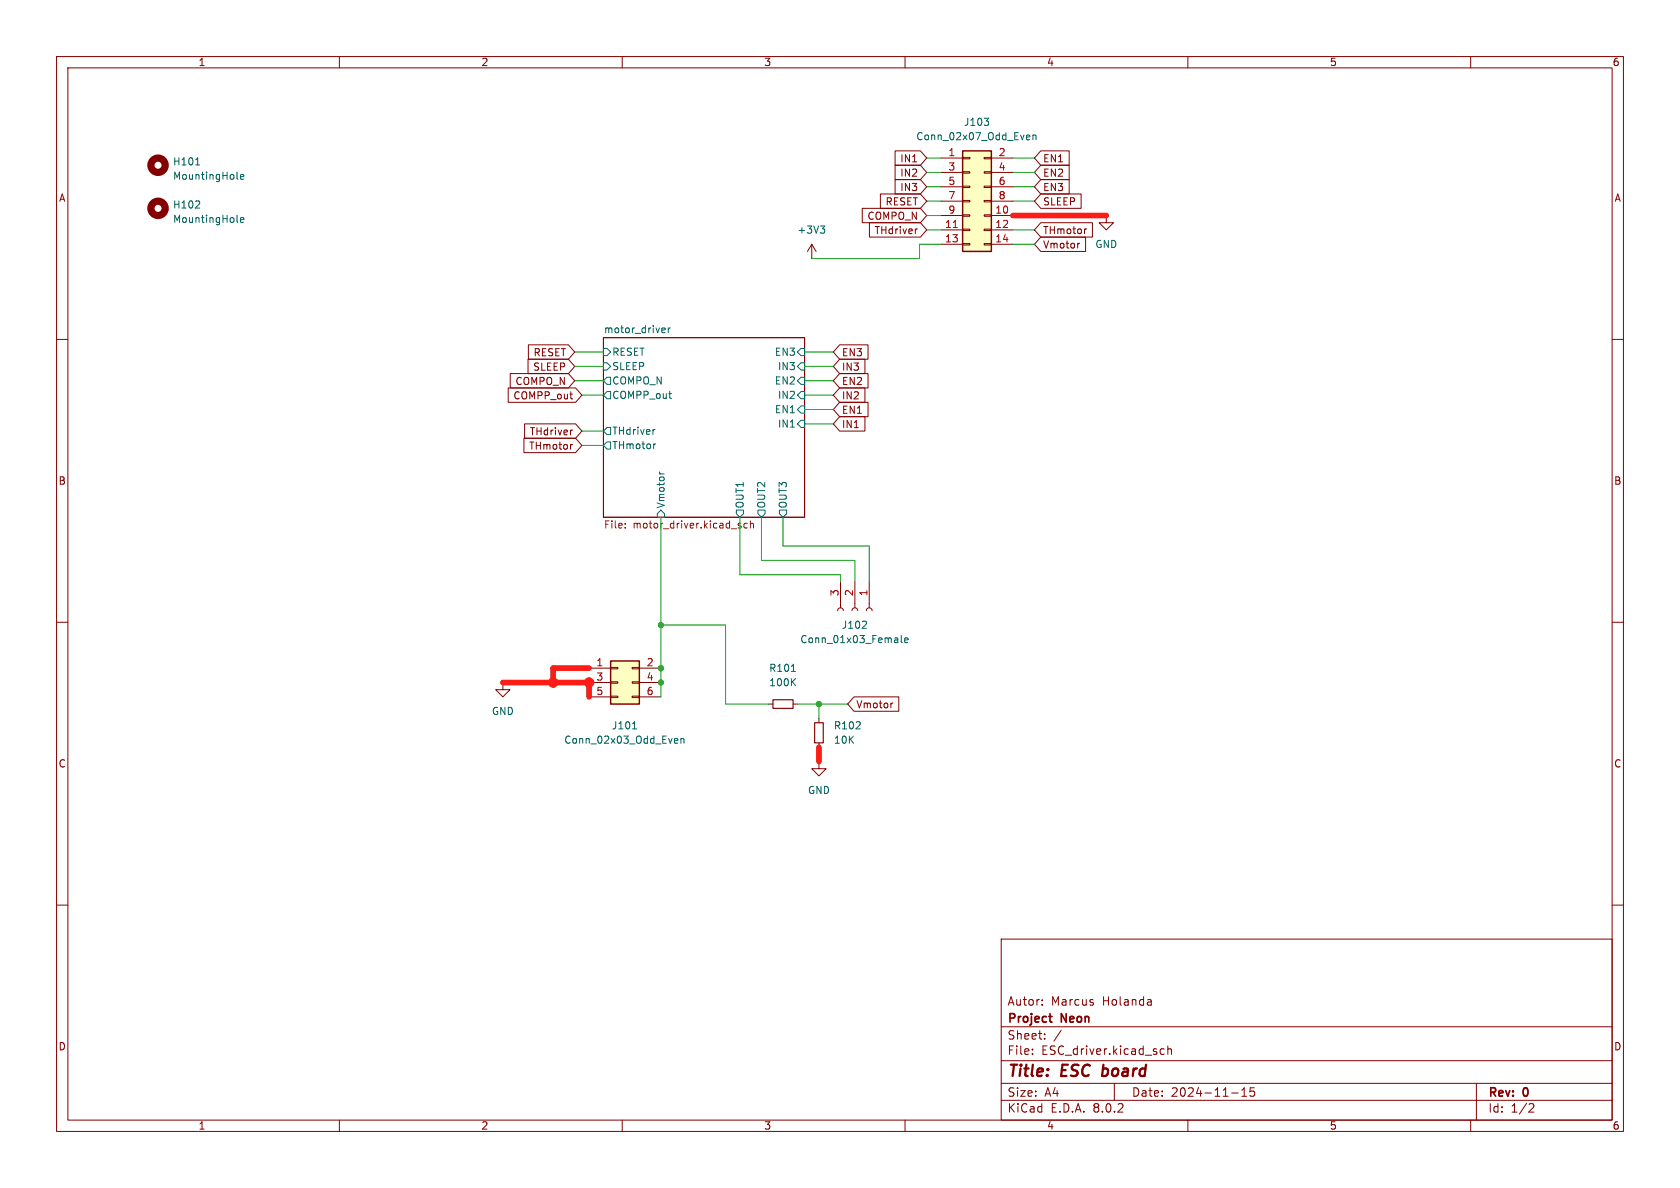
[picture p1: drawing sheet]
(kicad_sch
 (version 20231120)
 (generator "eeschema")
 (generator_version "8.0")
 (paper "A4")
 (title_block
  (title "ESC board")
  (date "2024-11-15")
  (rev "0")
  (company "Project Neon")
  (comment 1 "Autor: Marcus Holanda"))
 (lib_symbols
  (symbol "Connector:Conn_01x03_Female"
   (pin_names
    (offset 1.016) hide) (exclude_from_sim no) (in_bom yes) (on_board yes)
   (property "Reference" "J" (at 0 5.08 0) (effects (font (size 1.27 1.27))))
   (property "Value" "Conn_01x03_Female" (at 0 -5.08 0) (effects (font (size 1.27 1.27))))
   (property "Footprint" "" (at 0 0 0) (effects (font (size 1.27 1.27)) (hide yes)))
   (property "Datasheet" "~" (at 0 0 0) (effects (font (size 1.27 1.27)) (hide yes)))
   (property "Description" "Generic connector, single row, 01x03, script generated (kicad-library-utils/schlib/autogen/connector/)" (at 0 0 0) (effects (font (size 1.27 1.27)) (hide yes)))
   (symbol "Conn_01x03_Female_1_1"
    (arc (start 0 -2.032) (mid -0.5058 -2.54) (end 0 -3.048) (stroke (width 0.1524) (type default)) (fill (type none)))
    (polyline (pts (xy -1.27 -2.54) (xy -0.508 -2.54)) (stroke (width 0.1524) (type default)) (fill (type none)))
    (polyline (pts (xy -1.27 0) (xy -0.508 0)) (stroke (width 0.1524) (type default)) (fill (type none)))
    (polyline (pts (xy -1.27 2.54) (xy -0.508 2.54)) (stroke (width 0.1524) (type default)) (fill (type none)))
    (arc (start 0 0.508) (mid -0.5058 0) (end 0 -0.508) (stroke (width 0.1524) (type default)) (fill (type none)))
    (arc (start 0 3.048) (mid -0.5058 2.54) (end 0 2.032) (stroke (width 0.1524) (type default)) (fill (type none)))
    (pin passive line (at -5.08 2.54 0) (length 3.81) (name "Pin_1" (effects (font (size 1.27 1.27)))) (number "1" (effects (font (size 1.27 1.27)))))
    (pin passive line (at -5.08 0 0) (length 3.81) (name "Pin_2" (effects (font (size 1.27 1.27)))) (number "2" (effects (font (size 1.27 1.27)))))
    (pin passive line (at -5.08 -2.54 0) (length 3.81) (name "Pin_3" (effects (font (size 1.27 1.27)))) (number "3" (effects (font (size 1.27 1.27)))))))
  (symbol "Connector_Generic:Conn_02x03_Odd_Even"
   (pin_names
    (offset 1.016) hide) (exclude_from_sim no) (in_bom yes) (on_board yes)
   (property "Reference" "J" (at 1.27 5.08 0) (effects (font (size 1.27 1.27))))
   (property "Value" "Conn_02x03_Odd_Even" (at 1.27 -5.08 0) (effects (font (size 1.27 1.27))))
   (property "Footprint" "" (at 0 0 0) (effects (font (size 1.27 1.27)) (hide yes)))
   (property "Datasheet" "~" (at 0 0 0) (effects (font (size 1.27 1.27)) (hide yes)))
   (property "Description" "Generic connector, double row, 02x03, odd/even pin numbering scheme (row 1 odd numbers, row 2 even numbers), script generated (kicad-library-utils/schlib/autogen/connector/)" (at 0 0 0) (effects (font (size 1.27 1.27)) (hide yes)))
   (symbol "Conn_02x03_Odd_Even_1_1"
    (rectangle (start -1.27 -2.413) (end 0 -2.667) (stroke (width 0.1524) (type default)) (fill (type none)))
    (rectangle (start -1.27 0.127) (end 0 -0.127) (stroke (width 0.1524) (type default)) (fill (type none)))
    (rectangle (start -1.27 2.667) (end 0 2.413) (stroke (width 0.1524) (type default)) (fill (type none)))
    (rectangle (start -1.27 3.81) (end 3.81 -3.81) (stroke (width 0.254) (type default)) (fill (type background)))
    (rectangle (start 3.81 -2.413) (end 2.54 -2.667) (stroke (width 0.1524) (type default)) (fill (type none)))
    (rectangle (start 3.81 0.127) (end 2.54 -0.127) (stroke (width 0.1524) (type default)) (fill (type none)))
    (rectangle (start 3.81 2.667) (end 2.54 2.413) (stroke (width 0.1524) (type default)) (fill (type none)))
    (pin passive line (at -5.08 2.54 0) (length 3.81) (name "Pin_1" (effects (font (size 1.27 1.27)))) (number "1" (effects (font (size 1.27 1.27)))))
    (pin passive line (at 7.62 2.54 180) (length 3.81) (name "Pin_2" (effects (font (size 1.27 1.27)))) (number "2" (effects (font (size 1.27 1.27)))))
    (pin passive line (at -5.08 0 0) (length 3.81) (name "Pin_3" (effects (font (size 1.27 1.27)))) (number "3" (effects (font (size 1.27 1.27)))))
    (pin passive line (at 7.62 0 180) (length 3.81) (name "Pin_4" (effects (font (size 1.27 1.27)))) (number "4" (effects (font (size 1.27 1.27)))))
    (pin passive line (at -5.08 -2.54 0) (length 3.81) (name "Pin_5" (effects (font (size 1.27 1.27)))) (number "5" (effects (font (size 1.27 1.27)))))
    (pin passive line (at 7.62 -2.54 180) (length 3.81) (name "Pin_6" (effects (font (size 1.27 1.27)))) (number "6" (effects (font (size 1.27 1.27)))))))
  (symbol "Connector_Generic:Conn_02x07_Odd_Even"
   (pin_names
    (offset 1.016) hide) (exclude_from_sim no) (in_bom yes) (on_board yes)
   (property "Reference" "J" (at 1.27 10.16 0) (effects (font (size 1.27 1.27))))
   (property "Value" "Conn_02x07_Odd_Even" (at 1.27 -10.16 0) (effects (font (size 1.27 1.27))))
   (property "Footprint" "" (at 0 0 0) (effects (font (size 1.27 1.27)) (hide yes)))
   (property "Datasheet" "~" (at 0 0 0) (effects (font (size 1.27 1.27)) (hide yes)))
   (property "Description" "Generic connector, double row, 02x07, odd/even pin numbering scheme (row 1 odd numbers, row 2 even numbers), script generated (kicad-library-utils/schlib/autogen/connector/)" (at 0 0 0) (effects (font (size 1.27 1.27)) (hide yes)))
   (symbol "Conn_02x07_Odd_Even_1_1"
    (rectangle (start -1.27 -7.493) (end 0 -7.747) (stroke (width 0.1524) (type default)) (fill (type none)))
    (rectangle (start -1.27 -4.953) (end 0 -5.207) (stroke (width 0.1524) (type default)) (fill (type none)))
    (rectangle (start -1.27 -2.413) (end 0 -2.667) (stroke (width 0.1524) (type default)) (fill (type none)))
    (rectangle (start -1.27 0.127) (end 0 -0.127) (stroke (width 0.1524) (type default)) (fill (type none)))
    (rectangle (start -1.27 2.667) (end 0 2.413) (stroke (width 0.1524) (type default)) (fill (type none)))
    (rectangle (start -1.27 5.207) (end 0 4.953) (stroke (width 0.1524) (type default)) (fill (type none)))
    (rectangle (start -1.27 7.747) (end 0 7.493) (stroke (width 0.1524) (type default)) (fill (type none)))
    (rectangle (start -1.27 8.89) (end 3.81 -8.89) (stroke (width 0.254) (type default)) (fill (type background)))
    (rectangle (start 3.81 -7.493) (end 2.54 -7.747) (stroke (width 0.1524) (type default)) (fill (type none)))
    (rectangle (start 3.81 -4.953) (end 2.54 -5.207) (stroke (width 0.1524) (type default)) (fill (type none)))
    (rectangle (start 3.81 -2.413) (end 2.54 -2.667) (stroke (width 0.1524) (type default)) (fill (type none)))
    (rectangle (start 3.81 0.127) (end 2.54 -0.127) (stroke (width 0.1524) (type default)) (fill (type none)))
    (rectangle (start 3.81 2.667) (end 2.54 2.413) (stroke (width 0.1524) (type default)) (fill (type none)))
    (rectangle (start 3.81 5.207) (end 2.54 4.953) (stroke (width 0.1524) (type default)) (fill (type none)))
    (rectangle (start 3.81 7.747) (end 2.54 7.493) (stroke (width 0.1524) (type default)) (fill (type none)))
    (pin passive line (at -5.08 7.62 0) (length 3.81) (name "Pin_1" (effects (font (size 1.27 1.27)))) (number "1" (effects (font (size 1.27 1.27)))))
    (pin passive line (at 7.62 -2.54 180) (length 3.81) (name "Pin_10" (effects (font (size 1.27 1.27)))) (number "10" (effects (font (size 1.27 1.27)))))
    (pin passive line (at -5.08 -5.08 0) (length 3.81) (name "Pin_11" (effects (font (size 1.27 1.27)))) (number "11" (effects (font (size 1.27 1.27)))))
    (pin passive line (at 7.62 -5.08 180) (length 3.81) (name "Pin_12" (effects (font (size 1.27 1.27)))) (number "12" (effects (font (size 1.27 1.27)))))
    (pin passive line (at -5.08 -7.62 0) (length 3.81) (name "Pin_13" (effects (font (size 1.27 1.27)))) (number "13" (effects (font (size 1.27 1.27)))))
    (pin passive line (at 7.62 -7.62 180) (length 3.81) (name "Pin_14" (effects (font (size 1.27 1.27)))) (number "14" (effects (font (size 1.27 1.27)))))
    (pin passive line (at 7.62 7.62 180) (length 3.81) (name "Pin_2" (effects (font (size 1.27 1.27)))) (number "2" (effects (font (size 1.27 1.27)))))
    (pin passive line (at -5.08 5.08 0) (length 3.81) (name "Pin_3" (effects (font (size 1.27 1.27)))) (number "3" (effects (font (size 1.27 1.27)))))
    (pin passive line (at 7.62 5.08 180) (length 3.81) (name "Pin_4" (effects (font (size 1.27 1.27)))) (number "4" (effects (font (size 1.27 1.27)))))
    (pin passive line (at -5.08 2.54 0) (length 3.81) (name "Pin_5" (effects (font (size 1.27 1.27)))) (number "5" (effects (font (size 1.27 1.27)))))
    (pin passive line (at 7.62 2.54 180) (length 3.81) (name "Pin_6" (effects (font (size 1.27 1.27)))) (number "6" (effects (font (size 1.27 1.27)))))
    (pin passive line (at -5.08 0 0) (length 3.81) (name "Pin_7" (effects (font (size 1.27 1.27)))) (number "7" (effects (font (size 1.27 1.27)))))
    (pin passive line (at 7.62 0 180) (length 3.81) (name "Pin_8" (effects (font (size 1.27 1.27)))) (number "8" (effects (font (size 1.27 1.27)))))
    (pin passive line (at -5.08 -2.54 0) (length 3.81) (name "Pin_9" (effects (font (size 1.27 1.27)))) (number "9" (effects (font (size 1.27 1.27)))))))
  (symbol "Device:R_Small"
   (pin_numbers hide)
   (pin_names
    (offset 0.254) hide) (exclude_from_sim no) (in_bom yes) (on_board yes)
   (property "Reference" "R" (at 0.762 0.508 0) (effects (font (size 1.27 1.27)) (justify left)))
   (property "Value" "R_Small" (at 0.762 -1.016 0) (effects (font (size 1.27 1.27)) (justify left)))
   (property "Footprint" "" (at 0 0 0) (effects (font (size 1.27 1.27)) (hide yes)))
   (property "Datasheet" "~" (at 0 0 0) (effects (font (size 1.27 1.27)) (hide yes)))
   (property "Description" "Resistor, small symbol" (at 0 0 0) (effects (font (size 1.27 1.27)) (hide yes)))
   (symbol "R_Small_0_1"
    (rectangle (start -0.762 1.778) (end 0.762 -1.778) (stroke (width 0.2032) (type default)) (fill (type none))))
   (symbol "R_Small_1_1"
    (pin passive line (at 0 2.54 270) (length 0.762) (name "~" (effects (font (size 1.27 1.27)))) (number "1" (effects (font (size 1.27 1.27)))))
    (pin passive line (at 0 -2.54 90) (length 0.762) (name "~" (effects (font (size 1.27 1.27)))) (number "2" (effects (font (size 1.27 1.27)))))))
  (symbol "Mechanical:MountingHole"
   (pin_names
    (offset 1.016)) (exclude_from_sim no) (in_bom yes) (on_board yes)
   (property "Reference" "H" (at 0 5.08 0) (effects (font (size 1.27 1.27))))
   (property "Value" "MountingHole" (at 0 3.175 0) (effects (font (size 1.27 1.27))))
   (property "Footprint" "" (at 0 0 0) (effects (font (size 1.27 1.27)) (hide yes)))
   (property "Datasheet" "~" (at 0 0 0) (effects (font (size 1.27 1.27)) (hide yes)))
   (property "Description" "Mounting Hole without connection" (at 0 0 0) (effects (font (size 1.27 1.27)) (hide yes)))
   (symbol "MountingHole_0_1"
    (circle (center 0 0) (radius 1.27) (stroke (width 1.27) (type default)) (fill (type none)))))
  (symbol "power:+3.3V"
   (power)
   (pin_names
    (offset 0)) (exclude_from_sim no) (in_bom yes) (on_board yes)
   (property "Reference" "#PWR" (at 0 -3.81 0) (effects (font (size 1.27 1.27)) (hide yes)))
   (property "Value" "+3.3V" (at 0 3.556 0) (effects (font (size 1.27 1.27))))
   (property "Footprint" "" (at 0 0 0) (effects (font (size 1.27 1.27)) (hide yes)))
   (property "Datasheet" "" (at 0 0 0) (effects (font (size 1.27 1.27)) (hide yes)))
   (property "Description" "Power symbol creates a global label with name \"+3.3V\"" (at 0 0 0) (effects (font (size 1.27 1.27)) (hide yes)))
   (symbol "+3.3V_0_1"
    (polyline (pts (xy -0.762 1.27) (xy 0 2.54)) (stroke (width 0) (type default)) (fill (type none)))
    (polyline (pts (xy 0 0) (xy 0 2.54)) (stroke (width 0) (type default)) (fill (type none)))
    (polyline (pts (xy 0 2.54) (xy 0.762 1.27)) (stroke (width 0) (type default)) (fill (type none))))
   (symbol "+3.3V_1_1"
    (pin power_in line (at 0 0 90) (length 0) hide (name "+3V3" (effects (font (size 1.27 1.27)))) (number "1" (effects (font (size 1.27 1.27)))))))
  (symbol "power:GND"
   (power)
   (pin_names
    (offset 0)) (exclude_from_sim no) (in_bom yes) (on_board yes)
   (property "Reference" "#PWR" (at 0 -6.35 0) (effects (font (size 1.27 1.27)) (hide yes)))
   (property "Value" "GND" (at 0 -3.81 0) (effects (font (size 1.27 1.27))))
   (property "Footprint" "" (at 0 0 0) (effects (font (size 1.27 1.27)) (hide yes)))
   (property "Datasheet" "" (at 0 0 0) (effects (font (size 1.27 1.27)) (hide yes)))
   (property "Description" "Power symbol creates a global label with name \"GND\" , ground" (at 0 0 0) (effects (font (size 1.27 1.27)) (hide yes)))
   (symbol "GND_0_1"
    (polyline (pts (xy 0 0) (xy 0 -1.27) (xy 1.27 -1.27) (xy 0 -2.54) (xy -1.27 -1.27) (xy 0 -1.27)) (stroke (width 0) (type default)) (fill (type none))))
   (symbol "GND_1_1"
    (pin power_in line (at 0 0 270) (length 0) hide (name "GND" (effects (font (size 1.27 1.27)))) (number "1" (effects (font (size 1.27 1.27))))))))
 (junction
  (at 144.78 124.46)
  (diameter 0)
  (color 0 0 0 0))
 (junction
  (at 116.84 110.49)
  (diameter 0)
  (color 0 0 0 0))
 (junction
  (at 97.79 120.65)
  (diameter 0)
  (color 0 0 0 0))
 (junction
  (at 116.84 118.11)
  (diameter 0)
  (color 0 0 0 0))
 (junction
  (at 116.84 120.65)
  (diameter 0)
  (color 0 0 0 0))
 (junction
  (at 104.14 120.65)
  (diameter 0)
  (color 0 0 0 0))
 (wire
  (pts (xy 97.79 120.65) (xy 104.14 120.65))
  (stroke (width 0) (type default)))
 (wire
  (pts (xy 179.07 30.48) (xy 182.88 30.48))
  (stroke (width 0) (type default)))
 (wire
  (pts (xy 179.07 43.18) (xy 182.88 43.18))
  (stroke (width 0) (type default)))
 (wire
  (pts (xy 102.87 78.74) (xy 106.68 78.74))
  (stroke (width 0) (type default)))
 (wire
  (pts (xy 163.83 33.02) (xy 166.37 33.02))
  (stroke (width 0) (type default)))
 (wire
  (pts (xy 135.89 124.46) (xy 128.27 124.46))
  (stroke (width 0) (type default)))
 (wire
  (pts (xy 179.07 40.64) (xy 182.88 40.64))
  (stroke (width 0) (type default)))
 (wire
  (pts (xy 142.24 64.77) (xy 147.32 64.77))
  (stroke (width 0) (type default)))
 (wire
  (pts (xy 116.84 120.65) (xy 116.84 123.19))
  (stroke (width 0) (type default)))
 (wire
  (pts (xy 143.51 45.72) (xy 162.56 45.72))
  (stroke (width 0) (type default)))
 (wire
  (pts (xy 88.9 120.65) (xy 97.79 120.65))
  (stroke (width 0) (type default)))
 (wire
  (pts (xy 116.84 118.11) (xy 116.84 120.65))
  (stroke (width 0) (type default)))
 (wire
  (pts (xy 142.24 62.23) (xy 147.32 62.23))
  (stroke (width 0) (type default)))
 (wire
  (pts (xy 144.78 124.46) (xy 149.86 124.46))
  (stroke (width 0) (type default)))
 (wire
  (pts (xy 142.24 72.39) (xy 147.32 72.39))
  (stroke (width 0) (type default)))
 (wire
  (pts (xy 163.83 30.48) (xy 166.37 30.48))
  (stroke (width 0) (type default)))
 (wire
  (pts (xy 144.78 124.46) (xy 140.97 124.46))
  (stroke (width 0) (type default)))
 (wire
  (pts (xy 101.6 62.23) (xy 106.68 62.23))
  (stroke (width 0) (type default)))
 (wire
  (pts (xy 163.83 35.56) (xy 166.37 35.56))
  (stroke (width 0) (type default)))
 (wire
  (pts (xy 128.27 124.46) (xy 128.27 110.49))
  (stroke (width 0) (type default)))
 (wire
  (pts (xy 179.07 38.1) (xy 195.58 38.1))
  (stroke (width 0) (type default)))
 (wire
  (pts (xy 142.24 67.31) (xy 147.32 67.31))
  (stroke (width 0) (type default)))
 (wire
  (pts (xy 162.56 43.18) (xy 166.37 43.18))
  (stroke (width 0) (type default)))
 (wire
  (pts (xy 102.87 76.2) (xy 106.68 76.2))
  (stroke (width 0) (type default)))
 (wire
  (pts (xy 130.81 91.44) (xy 130.81 101.6))
  (stroke (width 0) (type default)))
 (wire
  (pts (xy 153.67 96.52) (xy 153.67 102.87))
  (stroke (width 0) (type default)))
 (wire
  (pts (xy 134.62 99.06) (xy 151.13 99.06))
  (stroke (width 0) (type default)))
 (wire
  (pts (xy 97.79 118.11) (xy 97.79 120.65))
  (stroke (width 0) (type default)))
 (wire
  (pts (xy 102.87 69.85) (xy 106.68 69.85))
  (stroke (width 0) (type default)))
 (wire
  (pts (xy 101.6 67.31) (xy 106.68 67.31))
  (stroke (width 0) (type default)))
 (wire
  (pts (xy 144.78 127) (xy 144.78 124.46))
  (stroke (width 0) (type default)))
 (wire
  (pts (xy 163.83 40.64) (xy 166.37 40.64))
  (stroke (width 0) (type default)))
 (wire
  (pts (xy 138.43 96.52) (xy 153.67 96.52))
  (stroke (width 0) (type default)))
 (wire
  (pts (xy 116.84 91.44) (xy 116.84 110.49))
  (stroke (width 0) (type default)))
 (wire
  (pts (xy 151.13 99.06) (xy 151.13 102.87))
  (stroke (width 0) (type default)))
 (wire
  (pts (xy 142.24 74.93) (xy 147.32 74.93))
  (stroke (width 0) (type default)))
 (wire
  (pts (xy 163.83 38.1) (xy 166.37 38.1))
  (stroke (width 0) (type default)))
 (wire
  (pts (xy 116.84 110.49) (xy 116.84 118.11))
  (stroke (width 0) (type default)))
 (wire
  (pts (xy 179.07 33.02) (xy 182.88 33.02))
  (stroke (width 0) (type default)))
 (wire
  (pts (xy 162.56 45.72) (xy 162.56 43.18))
  (stroke (width 0) (type default)))
 (wire
  (pts (xy 142.24 69.85) (xy 147.32 69.85))
  (stroke (width 0) (type default)))
 (wire
  (pts (xy 104.14 118.11) (xy 97.79 118.11))
  (stroke (width 0) (type default)))
 (wire
  (pts (xy 163.83 27.94) (xy 166.37 27.94))
  (stroke (width 0) (type default)))
 (wire
  (pts (xy 104.14 120.65) (xy 104.14 123.19))
  (stroke (width 0) (type default)))
 (wire
  (pts (xy 179.07 35.56) (xy 182.88 35.56))
  (stroke (width 0) (type default)))
 (wire
  (pts (xy 179.07 27.94) (xy 182.88 27.94))
  (stroke (width 0) (type default)))
 (wire
  (pts (xy 130.81 101.6) (xy 148.59 101.6))
  (stroke (width 0) (type default)))
 (wire
  (pts (xy 134.62 91.44) (xy 134.62 99.06))
  (stroke (width 0) (type default)))
 (wire
  (pts (xy 144.78 132.08) (xy 144.78 134.62))
  (stroke (width 0) (type default)))
 (wire
  (pts (xy 101.6 64.77) (xy 106.68 64.77))
  (stroke (width 0) (type default)))
 (wire
  (pts (xy 128.27 110.49) (xy 116.84 110.49))
  (stroke (width 0) (type default)))
 (wire
  (pts (xy 138.43 91.44) (xy 138.43 96.52))
  (stroke (width 0) (type default)))
 (wire
  (pts (xy 148.59 101.6) (xy 148.59 102.87))
  (stroke (width 0) (type default)))
 (global_label "THdriver"
  (shape input)
  (at 102.87 76.2 180)
  (fields_autoplaced yes)
  (effects (font (size 1.27 1.27)) (justify right))
  (property "Intersheetrefs" "${INTERSHEET_REFS}" (at 92.7764 76.1206 0) (effects (font (size 1.27 1.27)) (justify right) (hide yes))))
 (global_label "IN1"
  (shape input)
  (at 147.32 74.93 0)
  (fields_autoplaced yes)
  (effects (font (size 1.27 1.27)) (justify left))
  (property "Intersheetrefs" "${INTERSHEET_REFS}" (at 152.8779 74.8506 0) (effects (font (size 1.27 1.27)) (justify left) (hide yes))))
 (global_label "COMPO_N"
  (shape input)
  (at 163.83 38.1 180)
  (fields_autoplaced yes)
  (effects (font (size 1.27 1.27)) (justify right))
  (property "Intersheetrefs" "${INTERSHEET_REFS}" (at 152.4664 38.0206 0) (effects (font (size 1.27 1.27)) (justify right) (hide yes))))
 (global_label "COMPP_out"
  (shape input)
  (at 102.87 69.85 180)
  (fields_autoplaced yes)
  (effects (font (size 1.27 1.27)) (justify right))
  (property "Intersheetrefs" "${INTERSHEET_REFS}" (at 89.8736 69.7706 0) (effects (font (size 1.27 1.27)) (justify right) (hide yes))))
 (global_label "RESET"
  (shape input)
  (at 101.6 62.23 180)
  (fields_autoplaced yes)
  (effects (font (size 1.27 1.27)) (justify right))
  (property "Intersheetrefs" "${INTERSHEET_REFS}" (at 93.4417 62.1506 0) (effects (font (size 1.27 1.27)) (justify right) (hide yes))))
 (global_label "SLEEP"
  (shape input)
  (at 182.88 35.56 0)
  (fields_autoplaced yes)
  (effects (font (size 1.27 1.27)) (justify left))
  (property "Intersheetrefs" "${INTERSHEET_REFS}" (at 191.0988 35.6394 0) (effects (font (size 1.27 1.27)) (justify left) (hide yes))))
 (global_label "RESET"
  (shape input)
  (at 163.83 35.56 180)
  (fields_autoplaced yes)
  (effects (font (size 1.27 1.27)) (justify right))
  (property "Intersheetrefs" "${INTERSHEET_REFS}" (at 155.6717 35.4806 0) (effects (font (size 1.27 1.27)) (justify right) (hide yes))))
 (global_label "EN3"
  (shape input)
  (at 182.88 33.02 0)
  (fields_autoplaced yes)
  (effects (font (size 1.27 1.27)) (justify left))
  (property "Intersheetrefs" "${INTERSHEET_REFS}" (at 188.9821 32.9406 0) (effects (font (size 1.27 1.27)) (justify left) (hide yes))))
 (global_label "Vmotor"
  (shape input)
  (at 149.86 124.46 0)
  (fields_autoplaced yes)
  (effects (font (size 1.27 1.27)) (justify left))
  (property "Intersheetrefs" "${INTERSHEET_REFS}" (at 158.865 124.3806 0) (effects (font (size 1.27 1.27)) (justify left) (hide yes))))
 (global_label "COMPO_N"
  (shape input)
  (at 101.6 67.31 180)
  (fields_autoplaced yes)
  (effects (font (size 1.27 1.27)) (justify right))
  (property "Intersheetrefs" "${INTERSHEET_REFS}" (at 90.2364 67.2306 0) (effects (font (size 1.27 1.27)) (justify right) (hide yes))))
 (global_label "THmotor"
  (shape input)
  (at 102.87 78.74 180)
  (fields_autoplaced yes)
  (effects (font (size 1.27 1.27)) (justify right))
  (property "Intersheetrefs" "${INTERSHEET_REFS}" (at 92.6555 78.6606 0) (effects (font (size 1.27 1.27)) (justify right) (hide yes))))
 (global_label "IN1"
  (shape input)
  (at 163.83 27.94 180)
  (fields_autoplaced yes)
  (effects (font (size 1.27 1.27)) (justify right))
  (property "Intersheetrefs" "${INTERSHEET_REFS}" (at 158.2721 28.0194 0) (effects (font (size 1.27 1.27)) (justify right) (hide yes))))
 (global_label "THmotor"
  (shape input)
  (at 182.88 40.64 0)
  (fields_autoplaced yes)
  (effects (font (size 1.27 1.27)) (justify left))
  (property "Intersheetrefs" "${INTERSHEET_REFS}" (at 193.0945 40.5606 0) (effects (font (size 1.27 1.27)) (justify left) (hide yes))))
 (global_label "IN2"
  (shape input)
  (at 163.83 30.48 180)
  (fields_autoplaced yes)
  (effects (font (size 1.27 1.27)) (justify right))
  (property "Intersheetrefs" "${INTERSHEET_REFS}" (at 158.2721 30.5594 0) (effects (font (size 1.27 1.27)) (justify right) (hide yes))))
 (global_label "EN1"
  (shape input)
  (at 182.88 27.94 0)
  (fields_autoplaced yes)
  (effects (font (size 1.27 1.27)) (justify left))
  (property "Intersheetrefs" "${INTERSHEET_REFS}" (at 188.9821 27.8606 0) (effects (font (size 1.27 1.27)) (justify left) (hide yes))))
 (global_label "Vmotor"
  (shape input)
  (at 182.88 43.18 0)
  (fields_autoplaced yes)
  (effects (font (size 1.27 1.27)) (justify left))
  (property "Intersheetrefs" "${INTERSHEET_REFS}" (at 191.885 43.1006 0) (effects (font (size 1.27 1.27)) (justify left) (hide yes))))
 (global_label "SLEEP"
  (shape input)
  (at 101.6 64.77 180)
  (fields_autoplaced yes)
  (effects (font (size 1.27 1.27)) (justify right))
  (property "Intersheetrefs" "${INTERSHEET_REFS}" (at 93.3812 64.6906 0) (effects (font (size 1.27 1.27)) (justify right) (hide yes))))
 (global_label "EN2"
  (shape input)
  (at 182.88 30.48 0)
  (fields_autoplaced yes)
  (effects (font (size 1.27 1.27)) (justify left))
  (property "Intersheetrefs" "${INTERSHEET_REFS}" (at 188.9821 30.4006 0) (effects (font (size 1.27 1.27)) (justify left) (hide yes))))
 (global_label "EN2"
  (shape input)
  (at 147.32 67.31 0)
  (fields_autoplaced yes)
  (effects (font (size 1.27 1.27)) (justify left))
  (property "Intersheetrefs" "${INTERSHEET_REFS}" (at 153.4221 67.2306 0) (effects (font (size 1.27 1.27)) (justify left) (hide yes))))
 (global_label "EN3"
  (shape input)
  (at 147.32 62.23 0)
  (fields_autoplaced yes)
  (effects (font (size 1.27 1.27)) (justify left))
  (property "Intersheetrefs" "${INTERSHEET_REFS}" (at 153.4221 62.1506 0) (effects (font (size 1.27 1.27)) (justify left) (hide yes))))
 (global_label "IN2"
  (shape input)
  (at 147.32 69.85 0)
  (fields_autoplaced yes)
  (effects (font (size 1.27 1.27)) (justify left))
  (property "Intersheetrefs" "${INTERSHEET_REFS}" (at 152.8779 69.7706 0) (effects (font (size 1.27 1.27)) (justify left) (hide yes))))
 (global_label "IN3"
  (shape input)
  (at 163.83 33.02 180)
  (fields_autoplaced yes)
  (effects (font (size 1.27 1.27)) (justify right))
  (property "Intersheetrefs" "${INTERSHEET_REFS}" (at 158.2721 33.0994 0) (effects (font (size 1.27 1.27)) (justify right) (hide yes))))
 (global_label "IN3"
  (shape input)
  (at 147.32 64.77 0)
  (fields_autoplaced yes)
  (effects (font (size 1.27 1.27)) (justify left))
  (property "Intersheetrefs" "${INTERSHEET_REFS}" (at 152.8779 64.6906 0) (effects (font (size 1.27 1.27)) (justify left) (hide yes))))
 (global_label "THdriver"
  (shape input)
  (at 163.83 40.64 180)
  (fields_autoplaced yes)
  (effects (font (size 1.27 1.27)) (justify right))
  (property "Intersheetrefs" "${INTERSHEET_REFS}" (at 153.7364 40.5606 0) (effects (font (size 1.27 1.27)) (justify right) (hide yes))))
 (global_label "EN1"
  (shape input)
  (at 147.32 72.39 0)
  (fields_autoplaced yes)
  (effects (font (size 1.27 1.27)) (justify left))
  (property "Intersheetrefs" "${INTERSHEET_REFS}" (at 153.4221 72.3106 0) (effects (font (size 1.27 1.27)) (justify left) (hide yes))))
 (symbol
  (lib_id "Connector:Conn_01x03_Female")
  (at 151.13 107.95 270)
  (unit 1)
  (exclude_from_sim no)
  (in_bom yes)
  (on_board yes)
  (dnp no)
  (fields_autoplaced yes)
  (property "Reference" "J102" (at 151.13 110.49 90) (effects (font (size 1.27 1.27))))
  (property "Value" "Conn_01x03_Female" (at 151.13 113.03 90) (effects (font (size 1.27 1.27))))
  (property "Footprint" "Connector_PinHeader_2.54mm:PinHeader_1x03_P2.54mm_Vertical" (at 151.13 107.95 0) (effects (font (size 1.27 1.27)) (hide yes)))
  (property "Datasheet" "~" (at 151.13 107.95 0) (effects (font (size 1.27 1.27)) (hide yes)))
  (property "Description" "" (at 151.13 107.95 0) (effects (font (size 1.27 1.27)) (hide yes)))
  (property "LCSC" "C6332196" (at 151.13 107.95 0) (effects (font (size 1.27 1.27)) (hide yes)))
  (pin "1")
  (pin "2")
  (pin "3"))
 (symbol
  (lib_id "power:+3.3V")
  (at 143.51 45.72 0)
  (unit 1)
  (exclude_from_sim no)
  (in_bom yes)
  (on_board yes)
  (dnp no)
  (fields_autoplaced yes)
  (property "Reference" "#PWR0102" (at 143.51 49.53 0) (effects (font (size 1.27 1.27)) (hide yes)))
  (property "Value" "+3V3" (at 143.51 40.64 0) (effects (font (size 1.27 1.27))))
  (property "Footprint" "" (at 143.51 45.72 0) (effects (font (size 1.27 1.27)) (hide yes)))
  (property "Datasheet" "" (at 143.51 45.72 0) (effects (font (size 1.27 1.27)) (hide yes)))
  (property "Description" "" (at 143.51 45.72 0) (effects (font (size 1.27 1.27)) (hide yes)))
  (pin "1"))
 (symbol
  (lib_id "power:GND")
  (at 195.58 38.1 0)
  (unit 1)
  (exclude_from_sim no)
  (in_bom yes)
  (on_board yes)
  (dnp no)
  (fields_autoplaced yes)
  (property "Reference" "#PWR0104" (at 195.58 44.45 0) (effects (font (size 1.27 1.27)) (hide yes)))
  (property "Value" "GND" (at 195.58 43.18 0) (effects (font (size 1.27 1.27))))
  (property "Footprint" "" (at 195.58 38.1 0) (effects (font (size 1.27 1.27)) (hide yes)))
  (property "Datasheet" "" (at 195.58 38.1 0) (effects (font (size 1.27 1.27)) (hide yes)))
  (property "Description" "" (at 195.58 38.1 0) (effects (font (size 1.27 1.27)) (hide yes)))
  (pin "1"))
 (symbol
  (lib_id "Mechanical:MountingHole")
  (at 27.94 29.21 0)
  (unit 1)
  (exclude_from_sim no)
  (in_bom yes)
  (on_board yes)
  (dnp no)
  (fields_autoplaced yes)
  (property "Reference" "H101" (at 30.48 28.575 0) (effects (font (size 1.27 1.27)) (justify left)))
  (property "Value" "MountingHole" (at 30.48 31.115 0) (effects (font (size 1.27 1.27)) (justify left)))
  (property "Footprint" "MountingHole:MountingHole_2.5mm" (at 27.94 29.21 0) (effects (font (size 1.27 1.27)) (hide yes)))
  (property "Datasheet" "~" (at 27.94 29.21 0) (effects (font (size 1.27 1.27)) (hide yes)))
  (property "Description" "" (at 27.94 29.21 0) (effects (font (size 1.27 1.27)) (hide yes)))
  (property "LCSC" "" (at 27.94 29.21 0) (effects (font (size 1.27 1.27)) (hide yes))))
 (symbol
  (lib_id "power:GND")
  (at 88.9 120.65 0)
  (unit 1)
  (exclude_from_sim no)
  (in_bom yes)
  (on_board yes)
  (dnp no)
  (fields_autoplaced yes)
  (property "Reference" "#PWR0101" (at 88.9 127 0) (effects (font (size 1.27 1.27)) (hide yes)))
  (property "Value" "GND" (at 88.9 125.73 0) (effects (font (size 1.27 1.27))))
  (property "Footprint" "" (at 88.9 120.65 0) (effects (font (size 1.27 1.27)) (hide yes)))
  (property "Datasheet" "" (at 88.9 120.65 0) (effects (font (size 1.27 1.27)) (hide yes)))
  (property "Description" "" (at 88.9 120.65 0) (effects (font (size 1.27 1.27)) (hide yes)))
  (pin "1"))
 (symbol
  (lib_id "Connector_Generic:Conn_02x07_Odd_Even")
  (at 171.45 35.56 0)
  (unit 1)
  (exclude_from_sim no)
  (in_bom yes)
  (on_board yes)
  (dnp no)
  (fields_autoplaced yes)
  (property "Reference" "J103" (at 172.72 21.59 0) (effects (font (size 1.27 1.27))))
  (property "Value" "Conn_02x07_Odd_Even" (at 172.72 24.13 0) (effects (font (size 1.27 1.27))))
  (property "Footprint" "Connector_PinHeader_2.54mm:PinHeader_2x07_P2.54mm_Vertical" (at 171.45 35.56 0) (effects (font (size 1.27 1.27)) (hide yes)))
  (property "Datasheet" "~" (at 171.45 35.56 0) (effects (font (size 1.27 1.27)) (hide yes)))
  (property "Description" "" (at 171.45 35.56 0) (effects (font (size 1.27 1.27)) (hide yes)))
  (property "LCSC" " C71397" (at 171.45 35.56 0) (effects (font (size 1.27 1.27)) (hide yes)))
  (pin "1")
  (pin "10")
  (pin "11")
  (pin "12")
  (pin "13")
  (pin "14")
  (pin "2")
  (pin "3")
  (pin "4")
  (pin "5")
  (pin "6")
  (pin "7")
  (pin "8")
  (pin "9"))
 (symbol
  (lib_id "Device:R_Small")
  (at 138.43 124.46 90)
  (unit 1)
  (exclude_from_sim no)
  (in_bom yes)
  (on_board yes)
  (dnp no)
  (fields_autoplaced yes)
  (property "Reference" "R101" (at 138.43 118.11 90) (effects (font (size 1.27 1.27))))
  (property "Value" "100K" (at 138.43 120.65 90) (effects (font (size 1.27 1.27))))
  (property "Footprint" "Resistor_SMD:R_0603_1608Metric_Pad0.98x0.95mm_HandSolder" (at 138.43 124.46 0) (effects (font (size 1.27 1.27)) (hide yes)))
  (property "Datasheet" "~" (at 138.43 124.46 0) (effects (font (size 1.27 1.27)) (hide yes)))
  (property "Description" "" (at 138.43 124.46 0) (effects (font (size 1.27 1.27)) (hide yes)))
  (property "LCSC" "C14675" (at 138.43 124.46 0) (effects (font (size 1.27 1.27)) (hide yes)))
  (pin "1")
  (pin "2"))
 (symbol
  (lib_id "Connector_Generic:Conn_02x03_Odd_Even")
  (at 109.22 120.65 0)
  (unit 1)
  (exclude_from_sim no)
  (in_bom yes)
  (on_board yes)
  (dnp no)
  (property "Reference" "J101" (at 110.49 128.27 0) (effects (font (size 1.27 1.27))))
  (property "Value" "Conn_02x03_Odd_Even" (at 110.49 130.81 0) (effects (font (size 1.27 1.27))))
  (property "Footprint" "Connector_PinHeader_2.54mm:PinHeader_2x03_P2.54mm_Vertical" (at 109.22 120.65 0) (effects (font (size 1.27 1.27)) (hide yes)))
  (property "Datasheet" "~" (at 109.22 120.65 0) (effects (font (size 1.27 1.27)) (hide yes)))
  (property "Description" "" (at 109.22 120.65 0) (effects (font (size 1.27 1.27)) (hide yes)))
  (property "LCSC" "C65114" (at 109.22 120.65 0) (effects (font (size 1.27 1.27)) (hide yes)))
  (pin "1")
  (pin "2")
  (pin "3")
  (pin "4")
  (pin "5")
  (pin "6"))
 (symbol
  (lib_id "power:GND")
  (at 144.78 134.62 0)
  (unit 1)
  (exclude_from_sim no)
  (in_bom yes)
  (on_board yes)
  (dnp no)
  (fields_autoplaced yes)
  (property "Reference" "#PWR0103" (at 144.78 140.97 0) (effects (font (size 1.27 1.27)) (hide yes)))
  (property "Value" "GND" (at 144.78 139.7 0) (effects (font (size 1.27 1.27))))
  (property "Footprint" "" (at 144.78 134.62 0) (effects (font (size 1.27 1.27)) (hide yes)))
  (property "Datasheet" "" (at 144.78 134.62 0) (effects (font (size 1.27 1.27)) (hide yes)))
  (property "Description" "" (at 144.78 134.62 0) (effects (font (size 1.27 1.27)) (hide yes)))
  (pin "1"))
 (symbol
  (lib_id "Device:R_Small")
  (at 144.78 129.54 180)
  (unit 1)
  (exclude_from_sim no)
  (in_bom yes)
  (on_board yes)
  (dnp no)
  (fields_autoplaced yes)
  (property "Reference" "R102" (at 147.32 128.2699 0) (effects (font (size 1.27 1.27)) (justify right)))
  (property "Value" "10K" (at 147.32 130.8099 0) (effects (font (size 1.27 1.27)) (justify right)))
  (property "Footprint" "Resistor_SMD:R_0603_1608Metric_Pad0.98x0.95mm_HandSolder" (at 144.78 129.54 0) (effects (font (size 1.27 1.27)) (hide yes)))
  (property "Datasheet" "~" (at 144.78 129.54 0) (effects (font (size 1.27 1.27)) (hide yes)))
  (property "Description" "" (at 144.78 129.54 0) (effects (font (size 1.27 1.27)) (hide yes)))
  (property "LCSC" " C2930027" (at 144.78 129.54 0) (effects (font (size 1.27 1.27)) (hide yes)))
  (pin "1")
  (pin "2"))
 (symbol
  (lib_id "Mechanical:MountingHole")
  (at 27.94 36.83 0)
  (unit 1)
  (exclude_from_sim no)
  (in_bom yes)
  (on_board yes)
  (dnp no)
  (fields_autoplaced yes)
  (property "Reference" "H102" (at 30.48 36.195 0) (effects (font (size 1.27 1.27)) (justify left)))
  (property "Value" "MountingHole" (at 30.48 38.735 0) (effects (font (size 1.27 1.27)) (justify left)))
  (property "Footprint" "MountingHole:MountingHole_2.5mm" (at 27.94 36.83 0) (effects (font (size 1.27 1.27)) (hide yes)))
  (property "Datasheet" "~" (at 27.94 36.83 0) (effects (font (size 1.27 1.27)) (hide yes)))
  (property "Description" "" (at 27.94 36.83 0) (effects (font (size 1.27 1.27)) (hide yes)))
  (property "LCSC" "" (at 27.94 36.83 0) (effects (font (size 1.27 1.27)) (hide yes))))
 (sheet
  (at 106.68 59.69)
  (size 35.56 31.75)
  (fields_autoplaced yes)
  (stroke (width 0.1524) (type solid))
  (fill (color 0 0 0 0.0000))
  (property "Sheetname" "motor_driver" (at 106.68 58.9784 0) (effects (font (size 1.27 1.27)) (justify left bottom)))
  (property "Sheetfile" "motor_driver.kicad_sch" (at 106.68 92.0246 0) (effects (font (size 1.27 1.27)) (justify left top)))
  (pin "RESET" input (at 106.68 62.23 180) (effects (font (size 1.27 1.27)) (justify left)))
  (pin "SLEEP" input (at 106.68 64.77 180) (effects (font (size 1.27 1.27)) (justify left)))
  (pin "EN3" input (at 142.24 62.23 0) (effects (font (size 1.27 1.27)) (justify right)))
  (pin "IN3" input (at 142.24 64.77 0) (effects (font (size 1.27 1.27)) (justify right)))
  (pin "IN2" input (at 142.24 69.85 0) (effects (font (size 1.27 1.27)) (justify right)))
  (pin "EN2" input (at 142.24 67.31 0) (effects (font (size 1.27 1.27)) (justify right)))
  (pin "EN1" input (at 142.24 72.39 0) (effects (font (size 1.27 1.27)) (justify right)))
  (pin "OUT3" output (at 138.43 91.44 270) (effects (font (size 1.27 1.27)) (justify left)))
  (pin "OUT2" output (at 134.62 91.44 270) (effects (font (size 1.27 1.27)) (justify left)))
  (pin "OUT1" output (at 130.81 91.44 270) (effects (font (size 1.27 1.27)) (justify left)))
  (pin "IN1" input (at 142.24 74.93 0) (effects (font (size 1.27 1.27)) (justify right)))
  (pin "Vmotor" input (at 116.84 91.44 270) (effects (font (size 1.27 1.27)) (justify left)))
  (pin "THmotor" output (at 106.68 78.74 180) (effects (font (size 1.27 1.27)) (justify left)))
  (pin "THdriver" output (at 106.68 76.2 180) (effects (font (size 1.27 1.27)) (justify left)))
  (pin "COMPO_N" output (at 106.68 67.31 180) (effects (font (size 1.27 1.27)) (justify left)))
  (pin "COMPP_out" output (at 106.68 69.85 180) (effects (font (size 1.27 1.27)) (justify left))))
 (sheet_instances
  (path ""
   (page "1"))))
